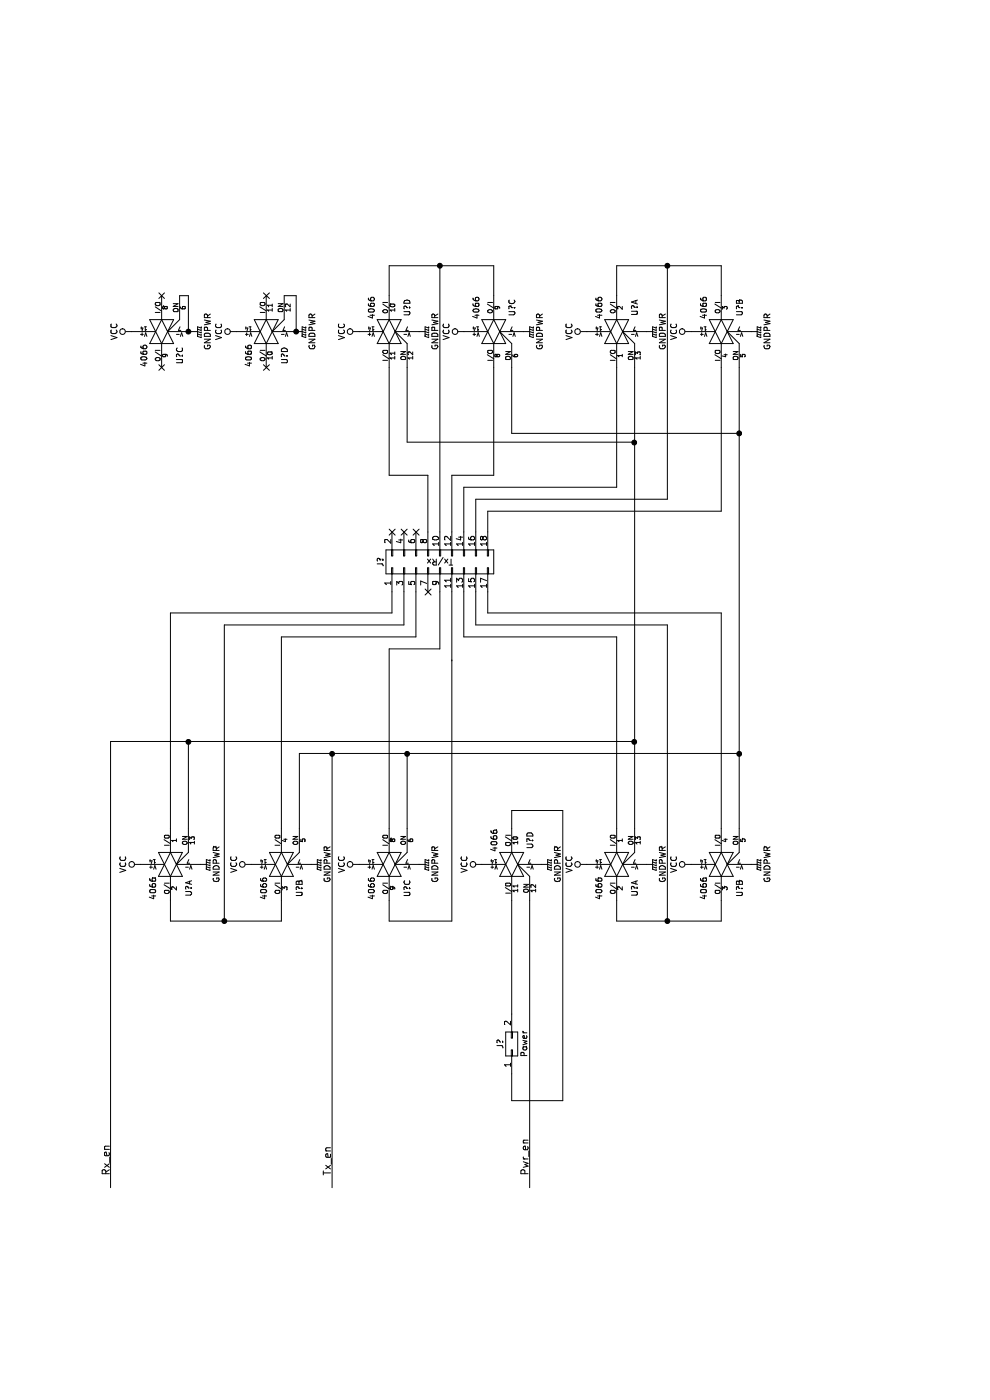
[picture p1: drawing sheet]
EESchema Schematic File Version 2
LIBS:power
LIBS:device
LIBS:transistors
LIBS:conn
LIBS:linear
LIBS:regul
LIBS:74xx
LIBS:cmos4000
LIBS:adc-dac
LIBS:memory
LIBS:xilinx
LIBS:microcontrollers
LIBS:dsp
LIBS:microchip
LIBS:analog_switches
LIBS:motorola
LIBS:texas
LIBS:intel
LIBS:audio
LIBS:interface
LIBS:digital-audio
LIBS:philips
LIBS:display
LIBS:cypress
LIBS:siliconi
LIBS:opto
LIBS:atmel
LIBS:contrib
LIBS:valves
LIBS:asw-cache
EELAYER 25 0
EELAYER END
$Descr A4 11693 8268
encoding utf-8
Sheet 1 1
Title ""
Date ""
Rev ""
Comp ""
Comment1 ""
Comment2 ""
Comment3 ""
Comment4 ""
$EndDescr
$Comp
L 4066 U?
U 2 1
P 4475 2350
F 0 "U?" H 4675 2201 50  0000 C CNN
F 1 "4066" H 4675 2500 50  0000 C CNN
F 2 "" H 4475 2350 60  0001 C CNN
F 3 "" H 4475 2350 60  0001 C CNN
	2    4475 2350
	-1   0    0    -1  
$EndComp
$Comp
L 4066 U?
U 1 1
P 4475 1425
F 0 "U?" H 4675 1276 50  0000 C CNN
F 1 "4066" H 4675 1575 50  0000 C CNN
F 2 "" H 4475 1425 60  0001 C CNN
F 3 "" H 4475 1425 60  0001 C CNN
	1    4475 1425
	-1   0    0    -1  
$EndComp
NoConn ~ 7250 3275
NoConn ~ 7250 3375
NoConn ~ 7250 3475
Wire Wire Line
	6750 3275 6575 3275
Wire Wire Line
	6575 3275 6575 1425
Wire Wire Line
	6575 1425 4775 1425
Wire Wire Line
	4775 2350 6375 2350
Wire Wire Line
	6375 2350 6375 3475
Wire Wire Line
	6375 3475 6750 3475
$Comp
L VCC #PWR?
U 1 1
P 4475 1175
F 0 "#PWR?" H 4475 1025 50  0001 C CNN
F 1 "VCC" H 4475 1325 50  0000 C CNN
F 2 "" H 4475 1175 50  0001 C CNN
F 3 "" H 4475 1175 50  0001 C CNN
	1    4475 1175
	1    0    0    -1  
$EndComp
$Comp
L VCC #PWR?
U 1 1
P 4475 2100
F 0 "#PWR?" H 4475 1950 50  0001 C CNN
F 1 "VCC" H 4475 2250 50  0000 C CNN
F 2 "" H 4475 2100 50  0001 C CNN
F 3 "" H 4475 2100 50  0001 C CNN
	1    4475 2100
	1    0    0    -1  
$EndComp
$Comp
L GNDPWR #PWR?
U 1 1
P 4475 1675
F 0 "#PWR?" H 4475 1475 50  0001 C CNN
F 1 "GNDPWR" H 4475 1545 50  0000 C CNN
F 2 "" H 4475 1625 50  0001 C CNN
F 3 "" H 4475 1625 50  0001 C CNN
	1    4475 1675
	1    0    0    -1  
$EndComp
$Comp
L GNDPWR #PWR?
U 1 1
P 4475 2600
F 0 "#PWR?" H 4475 2400 50  0001 C CNN
F 1 "GNDPWR" H 4475 2470 50  0000 C CNN
F 2 "" H 4475 2550 50  0001 C CNN
F 3 "" H 4475 2550 50  0001 C CNN
	1    4475 2600
	1    0    0    -1  
$EndComp
Wire Wire Line
	6750 3375 6475 3375
Wire Wire Line
	6475 3375 6475 1875
Wire Wire Line
	6475 1875 4000 1875
Wire Wire Line
	4000 1425 4000 1875
Wire Wire Line
	4000 1875 4000 2350
Wire Wire Line
	4000 1425 4175 1425
Wire Wire Line
	4000 2350 4175 2350
Connection ~ 4000 1875
$Comp
L 4066 U?
U 3 1
P 4475 3250
F 0 "U?" H 4675 3101 50  0000 C CNN
F 1 "4066" H 4675 3400 50  0000 C CNN
F 2 "" H 4475 3250 60  0001 C CNN
F 3 "" H 4475 3250 60  0001 C CNN
	3    4475 3250
	-1   0    0    -1  
$EndComp
$Comp
L VCC #PWR?
U 1 1
P 4475 3000
F 0 "#PWR?" H 4475 2850 50  0001 C CNN
F 1 "VCC" H 4475 3150 50  0000 C CNN
F 2 "" H 4475 3000 50  0001 C CNN
F 3 "" H 4475 3000 50  0001 C CNN
	1    4475 3000
	1    0    0    -1  
$EndComp
$Comp
L GNDPWR #PWR?
U 1 1
P 4475 3500
F 0 "#PWR?" H 4475 3300 50  0001 C CNN
F 1 "GNDPWR" H 4475 3370 50  0000 C CNN
F 2 "" H 4475 3450 50  0001 C CNN
F 3 "" H 4475 3450 50  0001 C CNN
	1    4475 3500
	1    0    0    -1  
$EndComp
$Comp
L 4066 U?
U 4 1
P 4475 4275
F 0 "U?" H 4675 4126 50  0000 C CNN
F 1 "4066" H 4675 4425 50  0000 C CNN
F 2 "" H 4475 4275 60  0001 C CNN
F 3 "" H 4475 4275 60  0001 C CNN
	4    4475 4275
	1    0    0    -1  
$EndComp
$Comp
L VCC #PWR?
U 1 1
P 4475 4025
F 0 "#PWR?" H 4475 3875 50  0001 C CNN
F 1 "VCC" H 4475 4175 50  0000 C CNN
F 2 "" H 4475 4025 50  0001 C CNN
F 3 "" H 4475 4025 50  0001 C CNN
	1    4475 4025
	1    0    0    -1  
$EndComp
$Comp
L GNDPWR #PWR?
U 1 1
P 4475 4525
F 0 "#PWR?" H 4475 4325 50  0001 C CNN
F 1 "GNDPWR" H 4475 4395 50  0000 C CNN
F 2 "" H 4475 4475 50  0001 C CNN
F 3 "" H 4475 4475 50  0001 C CNN
	1    4475 4525
	1    0    0    -1  
$EndComp
NoConn ~ 6750 3575
Wire Wire Line
	6750 3675 6275 3675
Wire Wire Line
	6275 3675 6275 3250
Wire Wire Line
	6275 3250 4775 3250
Wire Wire Line
	6750 3775 6175 3775
Wire Wire Line
	6175 3775 6175 3775
Wire Wire Line
	6175 3775 4000 3775
Wire Wire Line
	4000 3775 4000 3250
Wire Wire Line
	4000 3250 4175 3250
$Comp
L CONN_02X01 J?
U 1 1
P 2975 4275
F 0 "J?" H 2975 4375 50  0000 C CNN
F 1 "Power" H 2975 4175 50  0000 C CNN
F 2 "" H 2975 3075 50  0001 C CNN
F 3 "" H 2975 3075 50  0001 C CNN
	1    2975 4275
	1    0    0    -1  
$EndComp
Wire Wire Line
	4175 4275 3225 4275
Wire Wire Line
	4775 4275 4925 4275
Wire Wire Line
	4925 4275 4925 4700
Wire Wire Line
	4925 4700 2500 4700
Wire Wire Line
	2500 4700 2500 4275
Wire Wire Line
	2500 4275 2725 4275
$Comp
L 4066 U?
U 1 1
P 4475 5150
F 0 "U?" H 4675 5001 50  0000 C CNN
F 1 "4066" H 4675 5300 50  0000 C CNN
F 2 "" H 4475 5150 60  0001 C CNN
F 3 "" H 4475 5150 60  0001 C CNN
	1    4475 5150
	-1   0    0    -1  
$EndComp
$Comp
L VCC #PWR?
U 1 1
P 4475 4900
F 0 "#PWR?" H 4475 4750 50  0001 C CNN
F 1 "VCC" H 4475 5050 50  0000 C CNN
F 2 "" H 4475 4900 50  0001 C CNN
F 3 "" H 4475 4900 50  0001 C CNN
	1    4475 4900
	1    0    0    -1  
$EndComp
$Comp
L GNDPWR #PWR?
U 1 1
P 4475 5400
F 0 "#PWR?" H 4475 5200 50  0001 C CNN
F 1 "GNDPWR" H 4475 5270 50  0000 C CNN
F 2 "" H 4475 5350 50  0001 C CNN
F 3 "" H 4475 5350 50  0001 C CNN
	1    4475 5400
	1    0    0    -1  
$EndComp
$Comp
L 4066 U?
U 2 1
P 4475 6025
F 0 "U?" H 4675 5876 50  0000 C CNN
F 1 "4066" H 4675 6175 50  0000 C CNN
F 2 "" H 4475 6025 60  0001 C CNN
F 3 "" H 4475 6025 60  0001 C CNN
	2    4475 6025
	-1   0    0    -1  
$EndComp
$Comp
L VCC #PWR?
U 1 1
P 4475 5775
F 0 "#PWR?" H 4475 5625 50  0001 C CNN
F 1 "VCC" H 4475 5925 50  0000 C CNN
F 2 "" H 4475 5775 50  0001 C CNN
F 3 "" H 4475 5775 50  0001 C CNN
	1    4475 5775
	1    0    0    -1  
$EndComp
$Comp
L GNDPWR #PWR?
U 1 1
P 4475 6275
F 0 "#PWR?" H 4475 6075 50  0001 C CNN
F 1 "GNDPWR" H 4475 6145 50  0000 C CNN
F 2 "" H 4475 6225 50  0001 C CNN
F 3 "" H 4475 6225 50  0001 C CNN
	1    4475 6275
	1    0    0    -1  
$EndComp
Wire Wire Line
	6750 3875 6375 3875
Wire Wire Line
	6375 3875 6375 5150
Wire Wire Line
	6375 5150 4775 5150
Wire Wire Line
	6750 3975 6475 3975
Wire Wire Line
	4775 6025 6575 6025
Wire Wire Line
	4000 5150 4000 5575
Wire Wire Line
	4000 5575 4000 6025
Wire Wire Line
	4000 6025 4175 6025
Wire Wire Line
	4000 5575 6475 5575
Connection ~ 4000 5575
Wire Wire Line
	6475 5575 6475 3975
Wire Wire Line
	6750 4075 6575 4075
Wire Wire Line
	6575 4075 6575 6025
Wire Wire Line
	4175 5150 4000 5150
Text Label 1875 925  0    60   ~ 0
Rx_en
Text Label 1875 2775 0    60   ~ 0
Tx_en
$Comp
L 4066 U?
U 4 1
P 8925 3250
F 0 "U?" H 9125 3101 50  0000 C CNN
F 1 "4066" H 9125 3400 50  0000 C CNN
F 2 "" H 8925 3250 60  0001 C CNN
F 3 "" H 8925 3250 60  0001 C CNN
	4    8925 3250
	1    0    0    -1  
$EndComp
$Comp
L VCC #PWR?
U 1 1
P 8925 3000
F 0 "#PWR?" H 8925 2850 50  0001 C CNN
F 1 "VCC" H 8925 3150 50  0000 C CNN
F 2 "" H 8925 3000 50  0001 C CNN
F 3 "" H 8925 3000 50  0001 C CNN
	1    8925 3000
	1    0    0    -1  
$EndComp
$Comp
L GNDPWR #PWR?
U 1 1
P 8925 3500
F 0 "#PWR?" H 8925 3300 50  0001 C CNN
F 1 "GNDPWR" H 8925 3370 50  0000 C CNN
F 2 "" H 8925 3450 50  0001 C CNN
F 3 "" H 8925 3450 50  0001 C CNN
	1    8925 3500
	1    0    0    -1  
$EndComp
$Comp
L 4066 U?
U 3 1
P 8925 4125
F 0 "U?" H 9125 3976 50  0000 C CNN
F 1 "4066" H 9125 4275 50  0000 C CNN
F 2 "" H 8925 4125 60  0001 C CNN
F 3 "" H 8925 4125 60  0001 C CNN
	3    8925 4125
	1    0    0    -1  
$EndComp
$Comp
L VCC #PWR?
U 1 1
P 8925 3875
F 0 "#PWR?" H 8925 3725 50  0001 C CNN
F 1 "VCC" H 8925 4025 50  0000 C CNN
F 2 "" H 8925 3875 50  0001 C CNN
F 3 "" H 8925 3875 50  0001 C CNN
	1    8925 3875
	1    0    0    -1  
$EndComp
$Comp
L GNDPWR #PWR?
U 1 1
P 8925 4375
F 0 "#PWR?" H 8925 4175 50  0001 C CNN
F 1 "GNDPWR" H 8925 4245 50  0000 C CNN
F 2 "" H 8925 4325 50  0001 C CNN
F 3 "" H 8925 4325 50  0001 C CNN
	1    8925 4375
	1    0    0    -1  
$EndComp
$Comp
L 4066 U?
U 1 1
P 8925 5150
F 0 "U?" H 9125 5001 50  0000 C CNN
F 1 "4066" H 9125 5300 50  0000 C CNN
F 2 "" H 8925 5150 60  0001 C CNN
F 3 "" H 8925 5150 60  0001 C CNN
	1    8925 5150
	1    0    0    -1  
$EndComp
$Comp
L VCC #PWR?
U 1 1
P 8925 4900
F 0 "#PWR?" H 8925 4750 50  0001 C CNN
F 1 "VCC" H 8925 5050 50  0000 C CNN
F 2 "" H 8925 4900 50  0001 C CNN
F 3 "" H 8925 4900 50  0001 C CNN
	1    8925 4900
	1    0    0    -1  
$EndComp
$Comp
L GNDPWR #PWR?
U 1 1
P 8925 5400
F 0 "#PWR?" H 8925 5200 50  0001 C CNN
F 1 "GNDPWR" H 8925 5270 50  0000 C CNN
F 2 "" H 8925 5350 50  0001 C CNN
F 3 "" H 8925 5350 50  0001 C CNN
	1    8925 5400
	1    0    0    -1  
$EndComp
$Comp
L 4066 U?
U 2 1
P 8925 6025
F 0 "U?" H 9125 5876 50  0000 C CNN
F 1 "4066" H 9125 6175 50  0000 C CNN
F 2 "" H 8925 6025 60  0001 C CNN
F 3 "" H 8925 6025 60  0001 C CNN
	2    8925 6025
	1    0    0    -1  
$EndComp
$Comp
L VCC #PWR?
U 1 1
P 8925 5775
F 0 "#PWR?" H 8925 5625 50  0001 C CNN
F 1 "VCC" H 8925 5925 50  0000 C CNN
F 2 "" H 8925 5775 50  0001 C CNN
F 3 "" H 8925 5775 50  0001 C CNN
	1    8925 5775
	1    0    0    -1  
$EndComp
$Comp
L GNDPWR #PWR?
U 1 1
P 8925 6275
F 0 "#PWR?" H 8925 6075 50  0001 C CNN
F 1 "GNDPWR" H 8925 6145 50  0000 C CNN
F 2 "" H 8925 6225 50  0001 C CNN
F 3 "" H 8925 6225 50  0001 C CNN
	1    8925 6275
	1    0    0    -1  
$EndComp
$Comp
L CONN_02X09 J?
U 1 1
P 7000 3675
F 0 "J?" H 7000 4175 50  0000 C CNN
F 1 "Tx/Rx" V 7000 3675 50  0000 C CNN
F 2 "" H 7000 2475 50  0001 C CNN
F 3 "" H 7000 2475 50  0001 C CNN
	1    7000 3675
	1    0    0    -1  
$EndComp
Wire Wire Line
	7250 4075 7425 4075
Wire Wire Line
	7425 4075 7425 6025
Wire Wire Line
	7425 6025 8625 6025
Wire Wire Line
	7250 3975 7525 3975
Wire Wire Line
	7525 3975 7525 5575
Wire Wire Line
	7525 5575 9475 5575
Wire Wire Line
	9475 5150 9475 5575
Wire Wire Line
	9475 5575 9475 6025
Wire Wire Line
	9475 5150 9225 5150
Wire Wire Line
	9475 6025 9225 6025
Connection ~ 9475 5575
Wire Wire Line
	8625 5150 7625 5150
Wire Wire Line
	7625 5150 7625 3875
Wire Wire Line
	7625 3875 7250 3875
Wire Wire Line
	8625 4125 7725 4125
Wire Wire Line
	7725 4125 7725 3775
Wire Wire Line
	7725 3775 7250 3775
Wire Wire Line
	7250 3675 9475 3675
Wire Wire Line
	9475 3250 9475 3675
Wire Wire Line
	9475 3675 9475 4125
Wire Wire Line
	9475 3250 9225 3250
Wire Wire Line
	9475 4125 9225 4125
Connection ~ 9475 3675
Wire Wire Line
	7250 3575 7725 3575
Wire Wire Line
	7725 3575 7725 3250
Wire Wire Line
	7725 3250 8625 3250
Wire Wire Line
	4175 4425 1775 4425
Text Label 1875 4425 0    60   ~ 0
Pwr_en
$Comp
L 4066 U?
U 3 1
P 8925 1350
F 0 "U?" H 9125 1201 50  0000 C CNN
F 1 "4066" H 9125 1500 50  0000 C CNN
F 2 "" H 8925 1350 60  0001 C CNN
F 3 "" H 8925 1350 60  0001 C CNN
	3    8925 1350
	-1   0    0    -1  
$EndComp
$Comp
L VCC #PWR?
U 1 1
P 8925 1100
F 0 "#PWR?" H 8925 950 50  0001 C CNN
F 1 "VCC" H 8925 1250 50  0000 C CNN
F 2 "" H 8925 1100 50  0001 C CNN
F 3 "" H 8925 1100 50  0001 C CNN
	1    8925 1100
	1    0    0    -1  
$EndComp
$Comp
L GNDPWR #PWR?
U 1 1
P 8925 1600
F 0 "#PWR?" H 8925 1400 50  0001 C CNN
F 1 "GNDPWR" H 8925 1470 50  0000 C CNN
F 2 "" H 8925 1550 50  0001 C CNN
F 3 "" H 8925 1550 50  0001 C CNN
	1    8925 1600
	1    0    0    -1  
$EndComp
$Comp
L 4066 U?
U 4 1
P 8925 2225
F 0 "U?" H 9125 2076 50  0000 C CNN
F 1 "4066" H 9125 2375 50  0000 C CNN
F 2 "" H 8925 2225 60  0001 C CNN
F 3 "" H 8925 2225 60  0001 C CNN
	4    8925 2225
	-1   0    0    -1  
$EndComp
$Comp
L VCC #PWR?
U 1 1
P 8925 1975
F 0 "#PWR?" H 8925 1825 50  0001 C CNN
F 1 "VCC" H 8925 2125 50  0000 C CNN
F 2 "" H 8925 1975 50  0001 C CNN
F 3 "" H 8925 1975 50  0001 C CNN
	1    8925 1975
	1    0    0    -1  
$EndComp
$Comp
L GNDPWR #PWR?
U 1 1
P 8925 2475
F 0 "#PWR?" H 8925 2275 50  0001 C CNN
F 1 "GNDPWR" H 8925 2345 50  0000 C CNN
F 2 "" H 8925 2425 50  0001 C CNN
F 3 "" H 8925 2425 50  0001 C CNN
	1    8925 2475
	1    0    0    -1  
$EndComp
NoConn ~ 9225 2225
NoConn ~ 8625 2225
NoConn ~ 8625 1350
NoConn ~ 9225 1350
Wire Wire Line
	9225 1500 9225 1575
Wire Wire Line
	9225 1575 8925 1575
Wire Wire Line
	9225 2375 9225 2475
Wire Wire Line
	9225 2475 8925 2475
Connection ~ 8925 1575
Connection ~ 8925 2475
Wire Wire Line
	8625 3400 8000 3400
Wire Wire Line
	8000 3400 8000 5300
Wire Wire Line
	4775 5300 5500 5300
Wire Wire Line
	5500 5300 8000 5300
Wire Wire Line
	8000 5300 8625 5300
Connection ~ 8000 5300
Wire Wire Line
	8625 4275 8075 4275
Wire Wire Line
	8075 4275 8075 6175
Wire Wire Line
	4775 6175 5400 6175
Wire Wire Line
	5400 6175 8075 6175
Wire Wire Line
	8075 6175 8625 6175
Connection ~ 8075 6175
Wire Wire Line
	4775 2500 5400 2500
Wire Wire Line
	5400 2500 5400 2775
Wire Wire Line
	5400 2775 5400 3400
Wire Wire Line
	5400 3400 5400 6175
Connection ~ 5400 6175
Wire Wire Line
	4775 3400 5400 3400
Connection ~ 5400 3400
Wire Wire Line
	4775 1575 5500 1575
Wire Wire Line
	5500 925  5500 1575
Wire Wire Line
	5500 1575 5500 5300
Connection ~ 5500 5300
Wire Wire Line
	5400 2775 1775 2775
Connection ~ 5400 2775
Wire Wire Line
	5500 925  1775 925 
Connection ~ 5500 1575
$EndSCHEMATC
